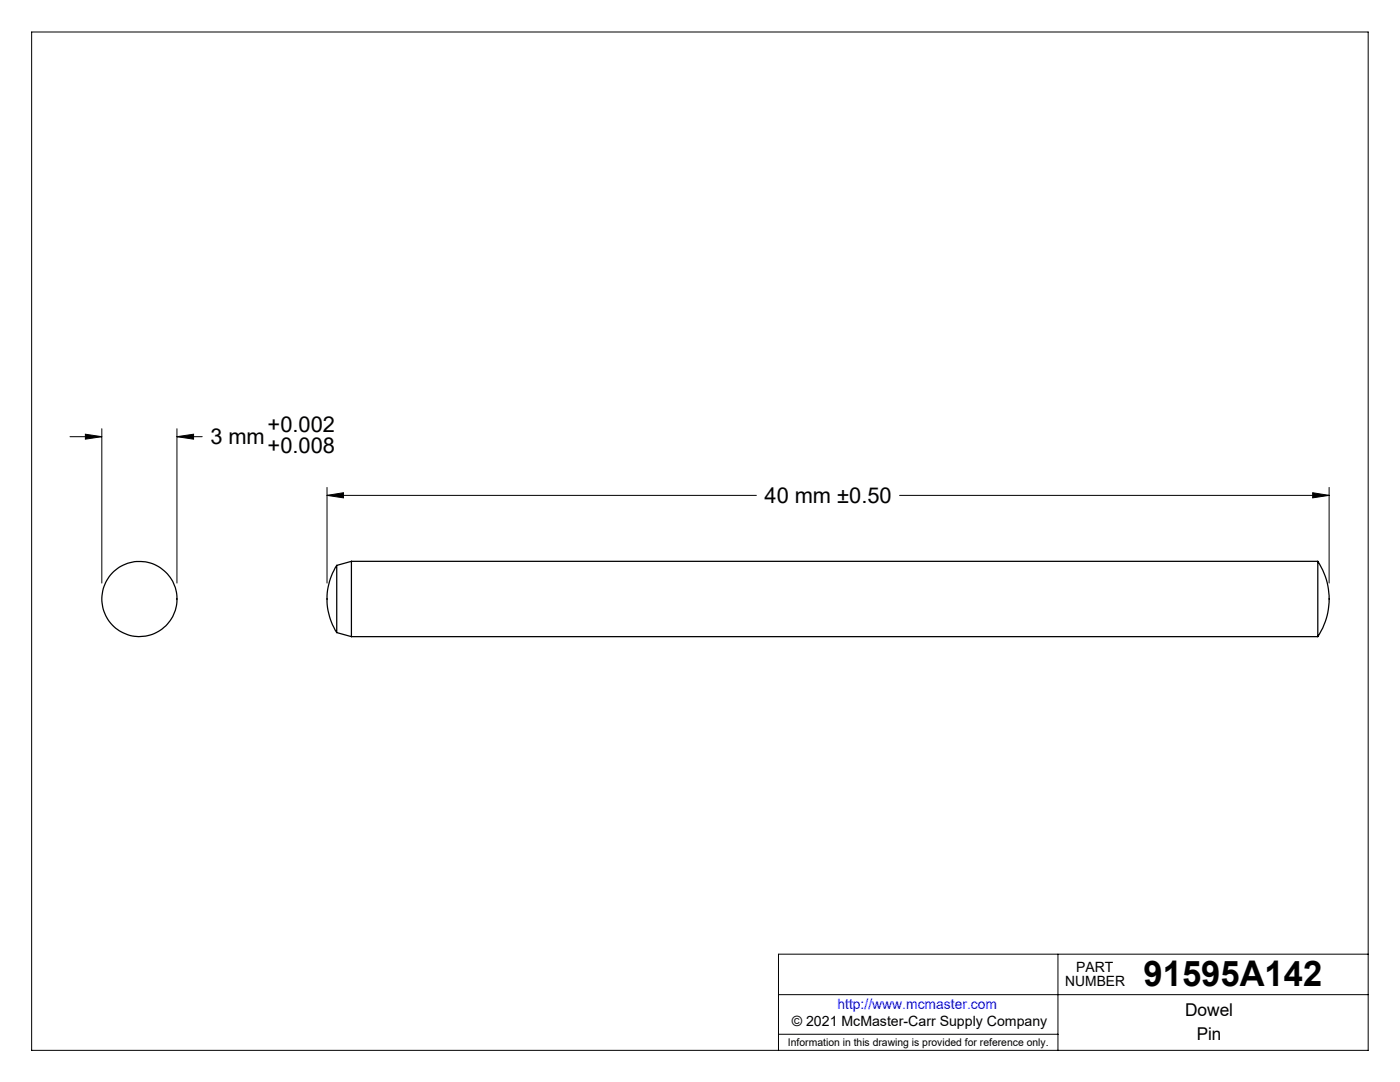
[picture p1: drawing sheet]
<svg xmlns="http://www.w3.org/2000/svg" width="279mm" height="216mm" viewBox="0 0 279 216" stroke-linecap="round" stroke-linejoin="round" font-family="sans-serif">
<g fill="none" stroke="#000" stroke-width=".2">
<path d="M6.3 6.4h266.7v203.2h-266.7zM14 87.1h6.3M17 86.6l3.3 .5-3.3 .5zM20.3 85.5v30.8M35.3 87.1l3.3-.5v1zM35.3 85.5v30.8M35.3 87.1h5.1M65.3 98.8l3.2-.5v1zM65.3 97.3v19M65.3 98.8h85.7M179.5 98.8h85.8M262 98.3l3.3 .5-3.3 .5z"/>
<path d="M265.3 97.3v19M155.4 198.5h117.6M211.1 190.4v19.2M273 190.4h-117.6v19.2M155.4 206.4h55.7"/>
</g>
<path d="M17 86.6l3.3 .5-3.3 .5zM35.3 87.1l3.3-.5v1zM262 98.3l3.3 .5-3.3 .5zM65.3 98.8l3.2-.5v1z" fill="#000"/>
<g fill="none" stroke="#000" stroke-width=".25">
<path d="M67.2 112.8a12.5 12.5 0 0 0 0 13.4M67.2 112.8v13.4M70.1 112v15M70.1 112h192.9M70.1 112l-2.9 .8M263 112a13.6 13.6 0 0 1 0 15M263 112v15M67.2 126.2l2.9 .8M70.1 127h192.9"/>
<circle cx="27.8" cy="119.5" r="7.5"/>
</g>
<text font-size="7.1" x="228.2" y="196.8">91595A142</text>
<g font-size="4.4">
<text x="42" y="88.6">3 mm</text>
<text x="53.4" y="86.2">+0.002</text>
<text x="53.4" y="90.4">+0.008</text>
<text x="152.6" y="100.3">40 mm ±0.50</text>
</g>
<g font-size="3.5">
<text x="236.5" y="202.8">Dowel</text>
<text x="238.8" y="207.5">Pin</text>
</g>
<g font-size="2.8">
<text x="212.6" y="196.8">NUMBER</text>
<text x="214.8" y="194">PART</text>
<text x="158" y="204.8">© 2021 McMaster-Carr Supply Company</text>
</g>
<text font-size="2.8" fill="#00f" x="167.1" y="201.4">http://www.mcmaster.com</text>
<text font-size="2.1" x="157.3" y="208.6">Information in this drawing is provided for reference only.</text>
</svg>
